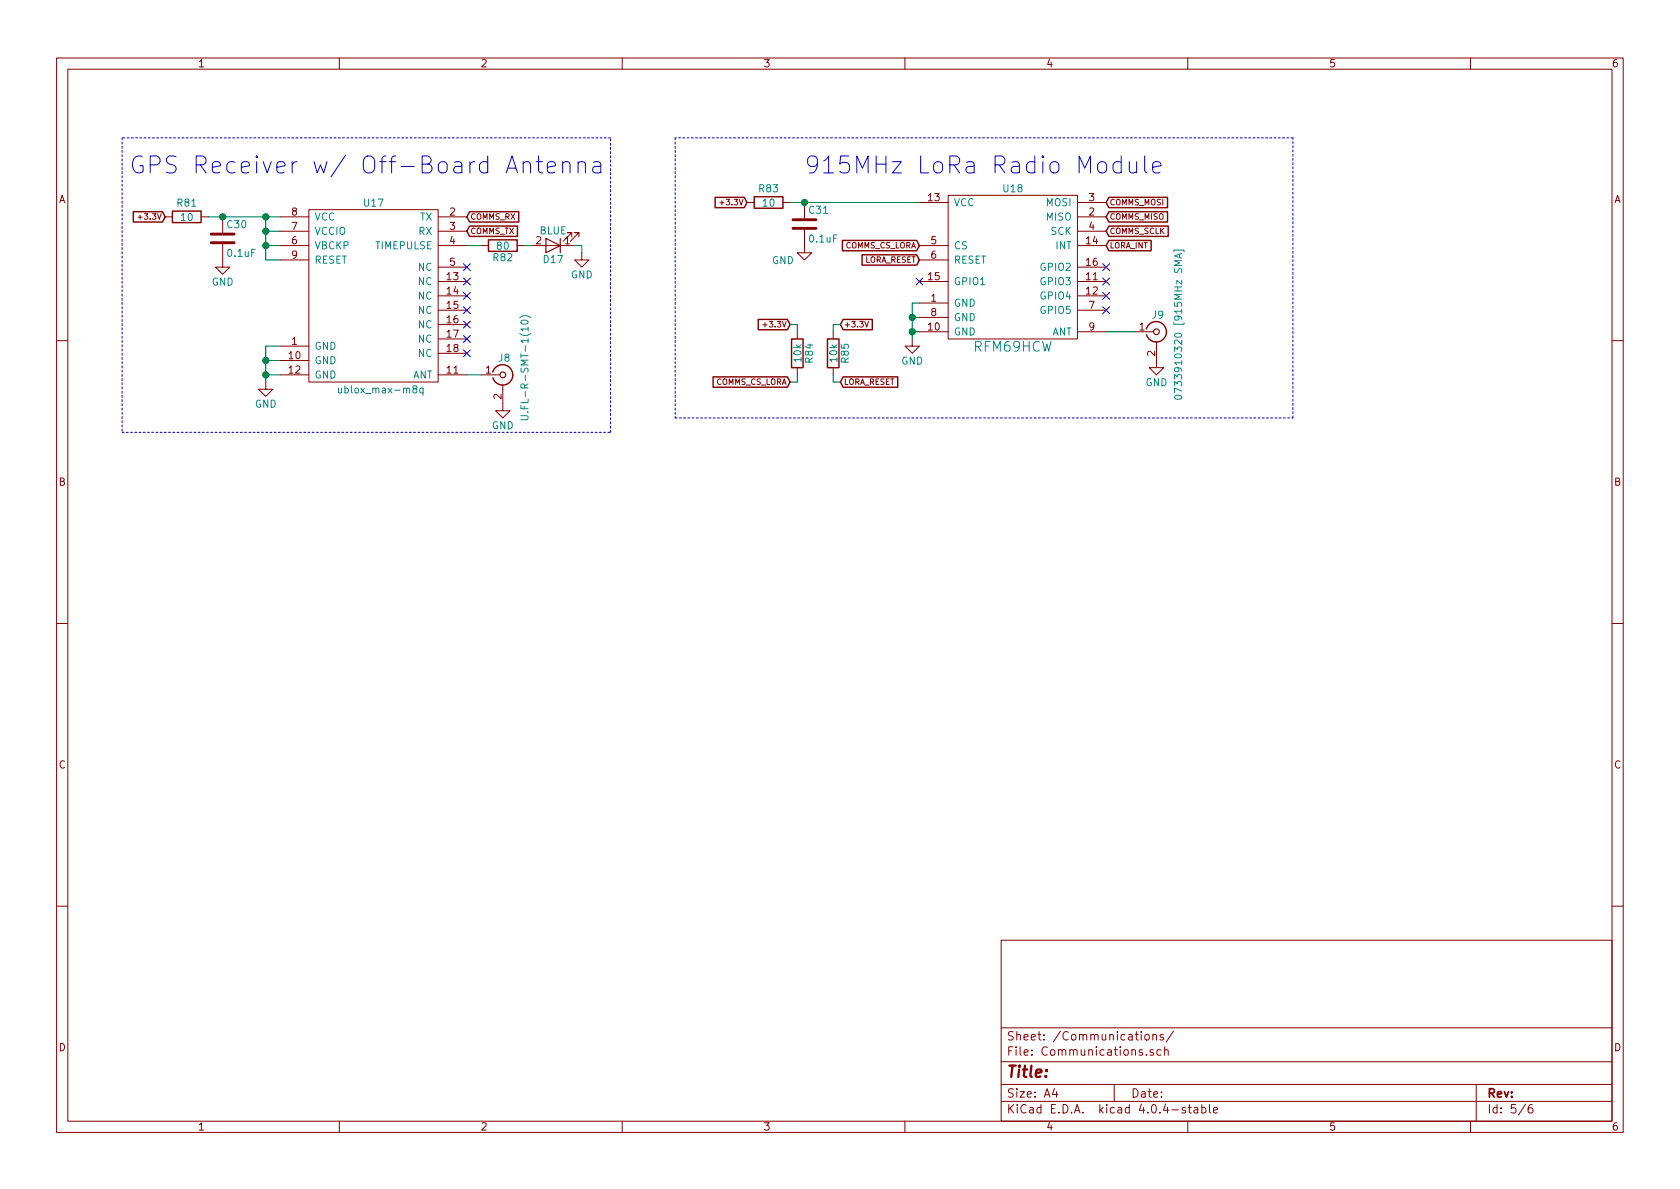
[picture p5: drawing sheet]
EESchema Schematic File Version 2
LIBS:power
LIBS:device
LIBS:transistors
LIBS:conn
LIBS:linear
LIBS:regul
LIBS:74xx
LIBS:cmos4000
LIBS:adc-dac
LIBS:memory
LIBS:xilinx
LIBS:microcontrollers
LIBS:dsp
LIBS:microchip
LIBS:analog_switches
LIBS:motorola
LIBS:texas
LIBS:intel
LIBS:audio
LIBS:interface
LIBS:digital-audio
LIBS:philips
LIBS:display
LIBS:cypress
LIBS:siliconi
LIBS:opto
LIBS:atmel
LIBS:contrib
LIBS:valves
LIBS:SWITCH_3PDT
LIBS:switch_dpdt
LIBS:ltc3605
LIBS:ltc4358
LIBS:ltc2992
LIBS:lt6703-3
LIBS:lsm9ds1
LIBS:bme280
LIBS:lis331hh
LIBS:ccs811
LIBS:abpmann030pg2a3
LIBS:ublox_max-m8q
LIBS:rfm69hcw
LIBS:teensy3_6-OuterHeadersOnly
LIBS:switches
LIBS:mounting_hole_eighth_inch
LIBS:MainboardRev1-cache
EELAYER 25 0
EELAYER END
$Descr A4 11693 8268
encoding utf-8
Sheet 5 6
Title ""
Date ""
Rev ""
Comp ""
Comment1 ""
Comment2 ""
Comment3 ""
Comment4 ""
$EndDescr
$Comp
L ublox_max-m8q U17
U 1 1
P 2600 2100
F 0 "U17" H 2600 2800 50  0000 C CNN
F 1 "ublox_max-m8q" H 2650 1500 50  0000 C CNN
F 2 "_sensors:MAX-M8" H 2600 2100 118 0001 C CNN
F 3 "" H 2600 2100 118 0001 C CNN
	1    2600 2100
	1    0    0    -1  
$EndComp
$Comp
L GND #PWR070
U 1 1
P 1850 2650
F 0 "#PWR070" H 1850 2400 50  0001 C CNN
F 1 "GND" H 1850 2500 50  0000 C CNN
F 2 "" H 1850 2650 50  0001 C CNN
F 3 "" H 1850 2650 50  0001 C CNN
	1    1850 2650
	1    0    0    -1  
$EndComp
$Comp
L C C30
U 1 1
P 1550 1650
F 0 "C30" H 1575 1750 50  0000 L CNN
F 1 "0.1uF" H 1575 1550 50  0000 L CNN
F 2 "Capacitors_SMD:C_0603_HandSoldering" H 1588 1500 50  0001 C CNN
F 3 "" H 1550 1650 50  0001 C CNN
	1    1550 1650
	1    0    0    -1  
$EndComp
$Comp
L GND #PWR071
U 1 1
P 1550 1800
F 0 "#PWR071" H 1550 1550 50  0001 C CNN
F 1 "GND" H 1550 1650 50  0000 C CNN
F 2 "" H 1550 1800 50  0001 C CNN
F 3 "" H 1550 1800 50  0001 C CNN
	1    1550 1800
	1    0    0    -1  
$EndComp
Text GLabel 1150 1500 0    39   Input ~ 0
+3.3V
$Comp
L R R81
U 1 1
P 1300 1500
F 0 "R81" V 1200 1500 50  0000 C CNN
F 1 "10" V 1300 1500 50  0000 C CNN
F 2 "Resistors_SMD:R_0603_HandSoldering" V 1230 1500 50  0001 C CNN
F 3 "" H 1300 1500 50  0001 C CNN
	1    1300 1500
	0    1    1    0   
$EndComp
NoConn ~ 3250 1850
NoConn ~ 3250 1950
NoConn ~ 3250 2050
NoConn ~ 3250 2150
NoConn ~ 3250 2250
NoConn ~ 3250 2350
NoConn ~ 3250 2450
Text GLabel 3250 1500 2    39   Input ~ 0
COMMS_RX
Text GLabel 3250 1600 2    39   Input ~ 0
COMMS_TX
Text Notes 900  1200 0    118  ~ 0
GPS Receiver w/ Off-Board Antenna
$Comp
L C C31
U 1 1
P 5600 1550
F 0 "C31" H 5625 1650 50  0000 L CNN
F 1 "0.1uF" H 5625 1450 50  0000 L CNN
F 2 "Capacitors_SMD:C_0603_HandSoldering" H 5638 1400 50  0001 C CNN
F 3 "" H 5600 1550 50  0001 C CNN
	1    5600 1550
	1    0    0    -1  
$EndComp
$Comp
L GND #PWR072
U 1 1
P 5600 1700
F 0 "#PWR072" H 5600 1450 50  0001 C CNN
F 1 "GND" H 5450 1600 50  0000 C CNN
F 2 "" H 5600 1700 50  0001 C CNN
F 3 "" H 5600 1700 50  0001 C CNN
	1    5600 1700
	1    0    0    -1  
$EndComp
$Comp
L R R83
U 1 1
P 5350 1400
F 0 "R83" V 5250 1400 50  0000 C CNN
F 1 "10" V 5350 1400 50  0000 C CNN
F 2 "Resistors_SMD:R_0603_HandSoldering" V 5280 1400 50  0001 C CNN
F 3 "" H 5350 1400 50  0001 C CNN
	1    5350 1400
	0    1    1    0   
$EndComp
Text GLabel 5200 1400 0    39   Input ~ 0
+3.3V
$Comp
L GND #PWR073
U 1 1
P 6350 2350
F 0 "#PWR073" H 6350 2100 50  0001 C CNN
F 1 "GND" H 6350 2200 50  0000 C CNN
F 2 "" H 6350 2350 50  0001 C CNN
F 3 "" H 6350 2350 50  0001 C CNN
	1    6350 2350
	1    0    0    -1  
$EndComp
$Comp
L R R84
U 1 1
P 5550 2450
F 0 "R84" V 5630 2450 50  0000 C CNN
F 1 "10k" V 5550 2450 50  0000 C CNN
F 2 "Resistors_SMD:R_0603_HandSoldering" V 5480 2450 50  0001 C CNN
F 3 "" H 5550 2450 50  0001 C CNN
	1    5550 2450
	1    0    0    -1  
$EndComp
$Comp
L R R85
U 1 1
P 5800 2450
F 0 "R85" V 5880 2450 50  0000 C CNN
F 1 "10k" V 5800 2450 50  0000 C CNN
F 2 "Resistors_SMD:R_0603_HandSoldering" V 5730 2450 50  0001 C CNN
F 3 "" H 5800 2450 50  0001 C CNN
	1    5800 2450
	1    0    0    -1  
$EndComp
Text GLabel 6400 1800 0    39   Input ~ 0
LORA_RESET
NoConn ~ 6400 1950
NoConn ~ 7700 1850
NoConn ~ 7700 1950
NoConn ~ 7700 2050
NoConn ~ 7700 2150
Text GLabel 7700 1700 2    39   Input ~ 0
LORA_INT
Text GLabel 7700 1400 2    39   Input ~ 0
COMMS_MOSI
Text GLabel 7700 1500 2    39   Input ~ 0
COMMS_MISO
Text GLabel 7700 1600 2    39   Input ~ 0
COMMS_SCLK
Text GLabel 6400 1700 0    39   Input ~ 0
COMMS_CS_LORA
Text GLabel 5500 2650 0    39   Input ~ 0
COMMS_CS_LORA
Text GLabel 5500 2250 0    39   Input ~ 0
+3.3V
Text GLabel 5850 2250 2    39   Input ~ 0
+3.3V
Text GLabel 5850 2650 2    39   Input ~ 0
LORA_RESET
Text Notes 5600 1200 0    118  ~ 0
915MHz LoRa Radio Module
$Comp
L CONN_COAXIAL J9
U 1 1
P 8050 2300
F 0 "J9" H 8060 2420 50  0000 C CNN
F 1 "0733910320 [915MHz SMA]" V 8200 2350 50  0000 C CNN
F 2 "Dans_Parts:CONN_RP-SMA_Right_Angle_0733910320" H 8050 2300 50  0001 C CNN
F 3 "" H 8050 2300 50  0001 C CNN
	1    8050 2300
	1    0    0    -1  
$EndComp
$Comp
L GND #PWR074
U 1 1
P 8050 2500
F 0 "#PWR074" H 8050 2250 50  0001 C CNN
F 1 "GND" H 8050 2350 50  0000 C CNN
F 2 "" H 8050 2500 50  0001 C CNN
F 3 "" H 8050 2500 50  0001 C CNN
	1    8050 2500
	1    0    0    -1  
$EndComp
$Comp
L LED D17
U 1 1
P 3850 1700
F 0 "D17" H 3850 1800 50  0000 C CNN
F 1 "BLUE" H 3850 1600 50  0000 C CNN
F 2 "LEDs:LED_0603_HandSoldering" H 3850 1700 50  0001 C CNN
F 3 "" H 3850 1700 50  0001 C CNN
	1    3850 1700
	-1   0    0    1   
$EndComp
Wire Wire Line
	1850 2400 1850 2650
Wire Wire Line
	1850 2400 1950 2400
Wire Wire Line
	1950 2500 1850 2500
Connection ~ 1850 2500
Wire Wire Line
	1950 2600 1850 2600
Connection ~ 1850 2600
Wire Wire Line
	1850 1800 1950 1800
Wire Wire Line
	1850 1500 1850 1800
Wire Wire Line
	1950 1600 1850 1600
Connection ~ 1850 1600
Wire Wire Line
	1950 1700 1850 1700
Connection ~ 1850 1700
Connection ~ 1850 1500
Connection ~ 1550 1500
Wire Wire Line
	1450 1500 1950 1500
Wire Wire Line
	3350 2600 3250 2600
Wire Notes Line
	850  950  850  3000
Wire Notes Line
	850  3000 4250 3000
Wire Notes Line
	4250 3000 4250 950 
Wire Notes Line
	4250 950  850  950 
Connection ~ 5600 1400
Wire Wire Line
	6350 2100 6350 2350
Wire Wire Line
	6350 2100 6400 2100
Wire Wire Line
	6400 2200 6350 2200
Connection ~ 6350 2200
Wire Wire Line
	6400 2300 6350 2300
Connection ~ 6350 2300
Wire Wire Line
	5500 1400 6400 1400
Wire Wire Line
	5500 2250 5550 2250
Wire Wire Line
	5550 2250 5550 2300
Wire Wire Line
	5500 2650 5550 2650
Wire Wire Line
	5550 2650 5550 2600
Wire Wire Line
	5850 2250 5800 2250
Wire Wire Line
	5800 2250 5800 2300
Wire Wire Line
	5850 2650 5800 2650
Wire Wire Line
	5800 2650 5800 2600
Wire Notes Line
	4700 950  4700 2900
Wire Notes Line
	4700 2900 9000 2900
Wire Notes Line
	9000 2900 9000 950 
Wire Notes Line
	9000 950  4700 950 
Wire Wire Line
	7900 2300 7700 2300
$Comp
L R R82
U 1 1
P 3500 1700
F 0 "R82" V 3580 1700 50  0000 C CNN
F 1 "80" V 3500 1700 50  0000 C CNN
F 2 "Resistors_SMD:R_0603_HandSoldering" V 3430 1700 50  0001 C CNN
F 3 "" H 3500 1700 50  0001 C CNN
	1    3500 1700
	0    1    1    0   
$EndComp
Wire Wire Line
	3350 1700 3250 1700
Wire Wire Line
	3700 1700 3650 1700
$Comp
L GND #PWR075
U 1 1
P 4050 1750
F 0 "#PWR075" H 4050 1500 50  0001 C CNN
F 1 "GND" H 4050 1600 50  0000 C CNN
F 2 "" H 4050 1750 50  0001 C CNN
F 3 "" H 4050 1750 50  0001 C CNN
	1    4050 1750
	1    0    0    -1  
$EndComp
Wire Wire Line
	4050 1750 4050 1700
Wire Wire Line
	4050 1700 4000 1700
$Comp
L RFM69HCW U18
U 1 1
P 7050 1800
F 0 "U18" H 7050 2300 50  0000 C CNN
F 1 "RFM69HCW" H 7050 1200 68  0000 C CNN
F 2 "SparkFun-RF:RFM69HCW-XXXS2" H 7050 1800 118 0001 C CNN
F 3 "" H 7050 1800 118 0001 C CNN
	1    7050 1800
	1    0    0    -1  
$EndComp
$Comp
L CONN_COAXIAL J8
U 1 1
P 3500 2600
F 0 "J8" H 3510 2720 50  0000 C CNN
F 1 "U.FL-R-SMT-1(10)" V 3650 2650 50  0000 C CNN
F 2 "Dans_Parts:HRS_U.FL-R-SMT-1(10)" H 3500 2600 50  0001 C CNN
F 3 "" H 3500 2600 50  0001 C CNN
	1    3500 2600
	1    0    0    -1  
$EndComp
$Comp
L GND #PWR076
U 1 1
P 3500 2800
F 0 "#PWR076" H 3500 2550 50  0001 C CNN
F 1 "GND" H 3500 2650 50  0000 C CNN
F 2 "" H 3500 2800 50  0001 C CNN
F 3 "" H 3500 2800 50  0001 C CNN
	1    3500 2800
	1    0    0    -1  
$EndComp
$EndSCHEMATC
